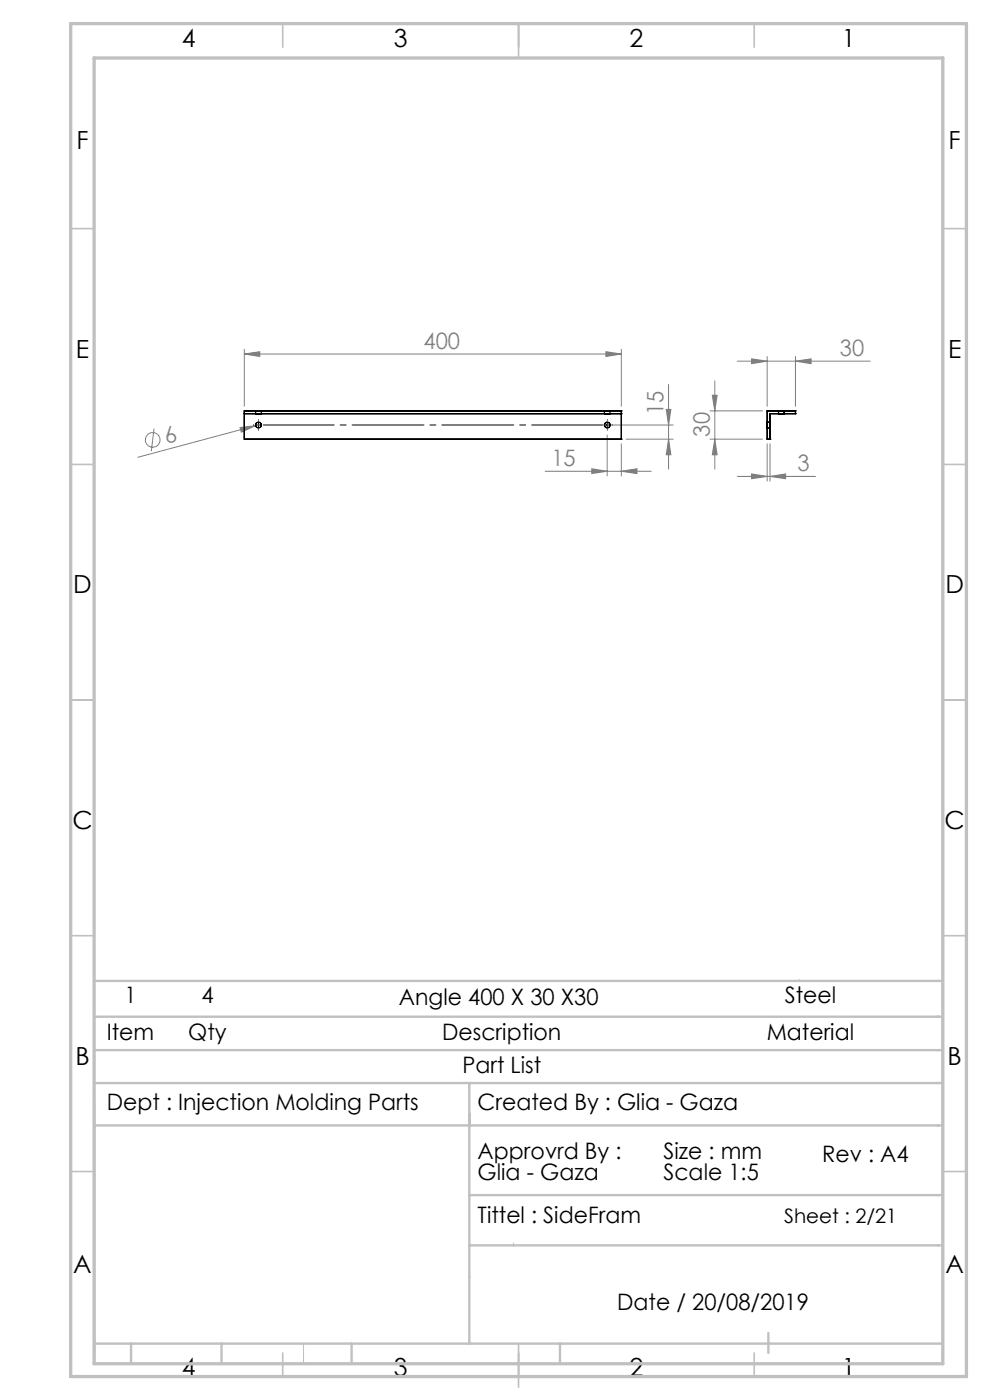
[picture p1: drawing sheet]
<svg xmlns="http://www.w3.org/2000/svg" width="210mm" height="297mm" viewBox="0 0 210 297" stroke-linecap="round" stroke-linejoin="round" font-family="sans-serif">
<g fill="none" stroke="#808080" stroke-width=".21">
<path d="M51.8 75.1l3.3-.5v1zM51.8 74.1v12.1M51.8 75.1h80M128.5 74.6l3.3 .5-3.3 .5zM131.8 74.1v12.1M156.4 76.6h28.2M159.4 76.1l3.3 .5-3.3 .5zM162.7 75.6v10.6M168.7 76.6l3.3-.5v1zM168.7 75.6v10.6M32.7 90.9l-.6 4.8M50.9 90.7l3.3-.4-3 1.4z"/>
<path d="M54.2 90.3l-25 6.7M55.4 90l-1.2 .3M115.6 100h22.5M125.5 99.4l3.3 .6-3.3 .5zM128.7 90.2h14.1M128.8 92.3v8.7M131.8 100l3.3-.6v1.1zM131.8 94.2v6.8M132.8 93.2h10M141.3 86.9h1l-.5 3.3zM141.8 93.2l.5 3.3h-1zM141.8 81.6v17.9"/>
<path d="M150.6 87.2h11.1M150.6 93.2h11.1M151.1 83.9h1l-.5 3.3zM151.6 93.2l.5 3.3h-1zM151.6 80.8v18.7M162.7 94.2v7.9M163.3 94.2v7.9M156.4 101.1h16.6M159.4 100.5l3.3 .6-3.3 .5zM163.3 101.1l3.4-.6v1.1z"/>
<circle cx="32.4" cy="93.3" r="1.56"/>
</g>
<path d="M53.8 90.2h-.1M54.8 90.2v-.5M54.8 90.2h-.5M54.8 90.2v.5M54.8 90.2h.5M54.8 89.2v-.1M54.8 91.2v.1M128.8 89.2v-.1M128.8 91.2v.1M129.8 90.2h.1" fill="none" stroke="#000" stroke-width=".21" stroke-dasharray="15.2 1.3 1.3 1.3"/>
<path d="M55.8 90.2h72" fill="none" stroke="#000" stroke-width=".21" stroke-dasharray="15.2 1.3 1.3 1.3" stroke-dashoffset=".2"/>
<path d="M128.3 90.2h1M128.8 89.7v1" fill="none" stroke="#000" stroke-width=".21"/>
<path d="M169.6 207.8l.2 .3M99.6 229.8v23.7M108.9 263.7v.7M64.4 285v4.3" fill="none" stroke="#c0c0c0" stroke-width=".21"/>
<g fill="none" stroke="#c0c0c0" stroke-width=".35">
<path d="M60 5v5M110 5v7.3M160 5v5M15 48.5h5M200 48.5h5M15 98.5h5M200 98.5h5M15 148.5h5M200 148.5h5M15 198.5h5M200 198.5h5M15 248.5h5"/>
<path d="M200 248.5h5M60 287v5M110 285v9.3M160 287v5"/>
</g>
<g fill="none" stroke="#c0c0c0" stroke-width=".5">
<path d="M20 215.7h180M20 208.1h180M20 229.8h180M20 234v55.3M20 238.8h180M20 222.8h180M99.6 229.8v55.2M99.6 253.5h100.4M99.6 264.2h100.4M20 285h180M27.8 285v4.3M47 285v4.3"/>
<path d="M74.6 285v4.3M118.8 285v4.3M163 282.8v4.2"/>
</g>
<path d="M15 5h190v287h-190zM20 12.3h180v277h-180z" fill="none" stroke="#c0c0c0" stroke-width=".7"/>
<g fill="#808080">
<path d="M50.9 90.7l3.3-.4-3 1.4z"/>
<path d="M168.7 76.6l3.3-.5v1zM159.4 76.1l3.3 .5-3.3 .5zM128.5 74.6l3.3 .5-3.3 .5zM51.8 75.1l3.3-.5v1z"/>
<path d="M159.4 100.5l3.3 .6-3.3 .5zM163.3 101.1l3.4-.6v1.1zM125.5 99.4l3.3 .6-3.3 .5zM131.8 100l3.3-.6v1.1z"/>
<path d="M151.1 83.9h1l-.5 3.3zM151.6 93.2l.5 3.3h-1zM141.3 86.9h1l-.5 3.3zM141.8 93.2l.5 3.3h-1z"/>
</g>
<g fill="none" stroke="#000" stroke-width=".25">
<path d="M51.8 93.2h80M51.8 87.8h80M51.8 87.2h80M51.8 87.2v6M51.8 93.2h.1M51.8 87.8h.1M51.8 87.2h.1M54.2 87.8h1.2zM54.2 87.2h1.2zM54.2 87.2v.6M55.4 87.2v.6M128.2 87.8h1.2z"/>
<path d="M128.2 87.2h1.2zM128.2 87.2v.6M129.4 87.2v.6M131.8 87.2v6M131.8 93.2h.1M131.8 87.8h.1M131.8 87.2h.1M162.7 87.2h.1M162.7 93.2h.1M162.7 89.6v1.2zM162.7 89.6h.6M162.7 90.8h.6"/>
<path d="M162.7 87.2v6M162.7 93.2h.6M162.7 87.2h6M163.3 93.2h.1M163.3 87.8h.1M163.3 89.6v1.2zM163.3 87.8v5.4M163.3 87.8h5.4M165.1 87.8h1.2zM165.1 87.2h1.2zM165.1 87.2v.6M166.3 87.2v.6"/>
<path d="M168.7 87.8h.1M168.7 87.2h.1M168.7 87.2v.6"/>
<circle cx="54.8" cy="90.2" r=".6"/>
<circle cx="128.8" cy="90.2" r=".6"/>
</g>
<g font-size="5.3">
<text x="38.5" y="9.9">4</text>
<text x="83.5" y="9.9">3</text>
<text x="133.6" y="9.9">2</text>
<text x="178.6" y="9.9">1</text>
<text x="16.2" y="31.6">F</text>
<text x="201.2" y="31.6">F</text>
<text x="16.1" y="75.9">E</text>
<text x="201.1" y="75.9">E</text>
<text x="15.5" y="125.9">D</text>
<text x="200.5" y="125.9">D</text>
<text x="15.4" y="175.9">C</text>
<text x="200.4" y="175.9">C</text>
<text x="16" y="225.9">B</text>
<text x="201" y="225.9">B</text>
<text x="15.5" y="270.1">A</text>
<text x="200.5" y="270.1">A</text>
<text x="38.5" y="291.9">4</text>
<text x="83.5" y="291.9">3</text>
<text x="133.6" y="291.9">2</text>
<text x="178.6" y="291.9">1</text>
</g>
<g font-size="4.8" fill="#808080">
<text x="89.9" y="74">400</text>
<text x="178.2" y="75.5">30</text>
<text x="140.8" y="88" transform="rotate(-90 140.8 88)">15</text>
<text x="35.3" y="94.2" transform="rotate(-15 35.3 94.2)">6</text>
<text x="150.6" y="92.6" transform="rotate(-90 150.6 92.6)">30</text>
<text x="117" y="98.9">15</text>
<text x="169.1" y="100">3</text>
</g>
<g font-size="4.8">
<text x="26.4" y="212.7">1</text>
<text x="42.7" y="212.7">4</text>
<text x="84.6" y="213.3">Angle 400 X 30 X30</text>
<text x="166.5" y="212.7">Steel</text>
<text x="22.7" y="220.7">Item</text>
<text x="39.9" y="220.7">Qty</text>
<text x="93.8" y="220.7">Description</text>
<text x="162.6" y="220.7">Material</text>
<text x="98.1" y="227.6">Part List</text>
<text x="22.7" y="235.5">Dept : Injection Molding Parts</text>
<text x="101.3" y="235.5">Created By : Glia - Gaza</text>
<text x="101.3" y="245.8">Approvrd By :</text>
<text x="140.7" y="245.8">Size : mm</text>
<text x="101.3" y="250.3">Glia - Gaza</text>
<text x="140.7" y="250.3">Scale 1:5</text>
<text x="174.4" y="246.5">Rev : A4</text>
<text x="101.3" y="259.5">Tittel : SideFram</text>
<text x="130.9" y="277.8">Date / 20/08/2019</text>
</g>
<text font-size="4.2" x="166.3" y="259.5">Sheet : 2/21</text>
</svg>
